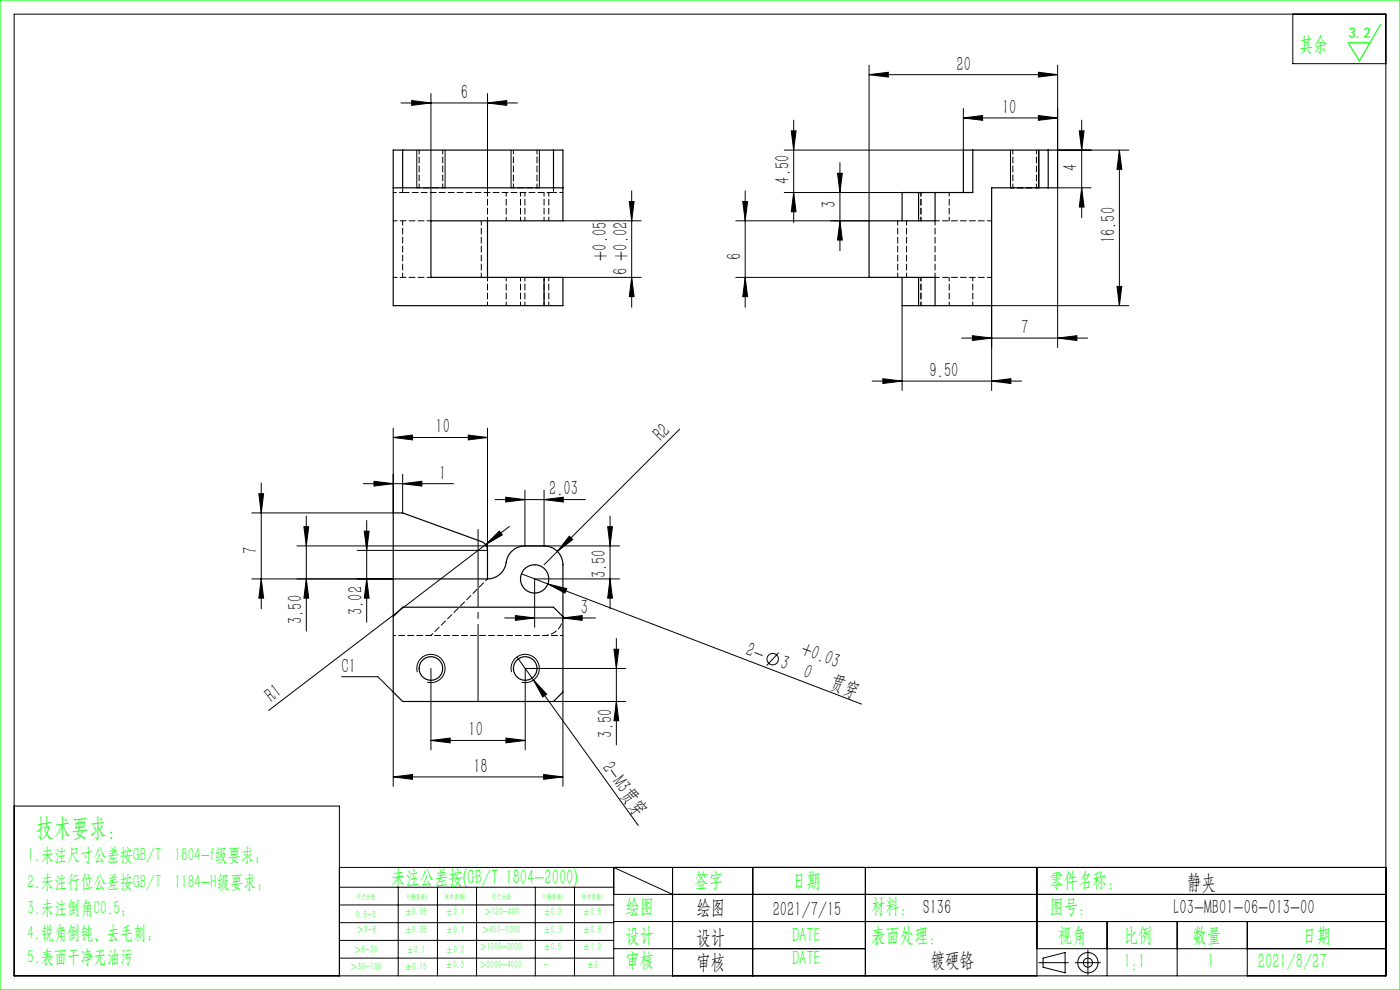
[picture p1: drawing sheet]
<svg xmlns="http://www.w3.org/2000/svg" width="297mm" height="210mm" viewBox="0 0 297 210" stroke-linecap="round" stroke-linejoin="round" font-family="sans-serif">
<g fill="none" stroke="#000" stroke-width=".21">
<path d="M3 3h291v204h-291zM91.4 19.8v27M103.4 19.8v21M184.4 15.8l4-.5v1zM184.4 13.8v33h-28.3M184.4 15.8h40M220.3 15.3l4.1 .5-4.1 .5zM224.4 13.8v18h15.1M274.3 3v10.5h19.7M85.1 21.8h24.7M87.3 21.3l4.1 .5-4.1 .5zM88.4 31.8v8"/>
<path d="M94.4 31.8v8M103.4 21.8l4.1-.5v1zM108.4 31.8v8M114.4 31.8v8M167.9 27.8h1l-.5 4zM168.4 25.5v21.7M177.7 36.8h1l-.5 4zM178.2 34.5v18.7M204.4 25l4-.5v1zM204.4 23v8.8h-38M204.4 25h20M214.4 31.8v8"/>
<path d="M220.3 24.5l4.1 .5-4.1 .5zM220.4 31.8v8M229 27.8h1l-.5 4zM229.5 25.5v20.7M229.5 39.8l.5 4.1h-1zM231.5 39.8h-7.1v33.9M237.5 31.8v33M237.5 31.8l.5 4.1h-1zM119.4 46.8h16.6M119.4 58.8h16.6M133.5 42.8h1l-.5 4zM134 40.5v24.7"/>
<path d="M134 58.8l.5 4.1h-1zM156.1 58.8h28.3M157.6 42.8h1l-.5 4zM158.1 58.8l.5 4.1h-1zM158.1 40.5v24.7M166.4 40.8h28.5M168.4 40.8l.5 4.1h-1zM178.2 46.8l.5 4.1h-1zM191.4 64.8v18M204 71.7h26.7M206.3 71.2l4.1 .5-4.1 .5zM224.4 71.7l4-.5v1z"/>
<path d="M237 60.8h1l-.5 4zM239.5 64.8h-29.1v18M83.4 92.8l4.1-.5v1zM83.4 90.8v18h-30M83.4 92.8h20M99.3 92.3l4.1 .5-4.1 .5zM103.4 90.8v26h-27.6M144.2 91l-28.8 28.8M185 80.8h31.7M187.3 80.3l4.1 .5-4.1 .5zM210.4 80.8l4-.5v1zM54.9 104.7h1l-.5 4.1z"/>
<path d="M55.4 102.5v26.7M64.5 111.7h1l-.5 4.1zM65 109.5v24.4M77.1 102.6h19.1M77.3 112.7h1l-.5 4.1zM77.8 110.4v21.6M79.3 102.1l4.1 .5-4.1 .5zM85.4 102.6l4.1-.5v1zM85.4 100.6v8.2M103 115.5l2.9-2.8 .7 .8zM103 115.5l-46 35.2M105 106h19.2"/>
<path d="M107.3 105.5l4.1 .5-4.1 .5zM108.1 111.7l-5.1 3.8M111.4 104v11.8M115.4 106l4.1-.5v1zM115.4 104v11.8M120.8 113.7l.7 .7-3.3 2.6zM128.9 111.7h1l-.5 4.1zM129.4 109.5v19.7M131.4 115.8h-68.4M53.4 122.8h30M55.4 122.8l.5 4.1h-1zM65 122.8l.5 4.1h-1z"/>
<path d="M77.8 122.8l.5 4.1h-1zM107.1 131.1h19.2M109.3 130.6l4.1 .5-4.1 .5zM109.7 139.4l25.7 35.7M110.6 121.7l5.6 2.2M116.2 123.9l4 1-.4 .9zM116.2 123.9l66.6 25.5M119.4 131.1l4.1-.5v1zM129.4 122.8l.5 4.1h-1zM130.2 137.7h1.1l-.5 4.1zM130.8 135.5v22.5M131.4 122.8h-18v10.3"/>
<path d="M165.2 138.4l-2.5 2.8M72.5 143.5h7.7l3.2 3.3v20M88.5 142.6a3 3 0 0 1 2.7-3.8 3 3 0 0 1 3.2 3.3 3 3 0 0 1-3.8 2.6M91.4 157.1l4.1-.5v1zM91.4 141.8v17.3M91.4 157.1h20M107.3 156.6l4.1 .5-4.1 .5zM108.5 142.6a3 3 0 0 1 2.7-3.8 3 3 0 0 1 3.2 3.3 3 3 0 0 1-3.8 2.6M113.2 144.2l2.8 3-.9 .6zM117.4 148.8h15.4M119.4 146.8v20M130.8 148.8l.5 4.1h-1.1z"/>
<path d="M132.8 141.8h-21.4v17.3M3 171h69v36M83.4 164.8l4.1-.5v1zM83.4 164.8h36M115.3 164.3l4.1 .5-4.1 .5zM72 184h222M72 188.2h58.2M72 192h58.2M72 195.7h58.2M72 199.5h58.2M84.5 188.2v18.8M92.8 188.2v18.8"/>
<path d="M101.1 188.2v18.8M113.6 188.2v18.8M121.9 188.2v18.8M130.2 189.7h163.8M130.2 195.5h163.8M142.7 189.7l-12.5-5.7v23M142.7 184v23M159.7 184v23M183.6 184v23M220 184v23M234.9 195.5v11.5M249.7 195.5v11.5"/>
<path d="M264.6 195.5v11.5M72 203.2h58.2M130.2 201.2h53.4M220 201.2h74M220.4 204.2h6.2M221.3 203.2l4.7-1.1v4.3l-4.7-1.2zM228.1 204.2h5.3M230.8 201.5v5.3"/>
<circle cx="163.9" cy="139.8" r="1.21"/>
<circle cx="230.8" cy="204.2" r="2.15"/>
<circle cx="230.8" cy="204.2" r=".96"/>
</g>
<path d="M101.4 112.3v36.5" fill="none" stroke="#000" stroke-width=".21" stroke-dasharray="30.5 1.3 1.3 1.3" stroke-dashoffset="14.1"/>
<path d="M0 0h297v210h-297zM292.9 5.2l-4.5 7.7-2.4-3.8h4.6" fill="none" stroke="#0f0" stroke-width=".25"/>
<g fill="none" stroke="#000" stroke-width=".21" stroke-dasharray="1.3 .6" stroke-dashoffset=".5">
<path d="M88.4 39.8h6M108.4 39.8h6M117.4 39.8v1M214.4 39.8h6M85.4 40.8v-1M103.4 58.8v6M103.4 40.8v6M107.4 58.8v6M107.4 40.8v6M110.4 40.8v6M110.4 58.8v6M111.4 46.8v-6"/>
<path d="M115.4 58.8v6M115.4 40.8v6M116.4 46.8v-6M195.4 46.8v-6M195.4 40.8v6M195.4 58.8v6M201.4 46.8v-6M206.4 58.8v6M111.4 64.8v-6M116.4 64.8v-6M195.4 64.8v-6M201.4 64.8v-6"/>
</g>
<g fill="#000">
<path d="M103 115.5l2.9-2.8 .7 .8zM120.8 113.7l.7 .7-3.3 2.6zM116.2 123.9l4 1-.4 .9zM113.2 144.2l2.8 3-.9 .6z"/>
<path d="M220.3 15.3l4.1 .5-4.1 .5zM184.4 15.8l4-.5v1z"/>
<path d="M87.3 21.3l4.1 .5-4.1 .5zM103.4 21.8l4.1-.5v1zM204.4 25l4-.5v1zM220.3 24.5l4.1 .5-4.1 .5zM206.3 71.2l4.1 .5-4.1 .5zM224.4 71.7l4-.5v1zM187.3 80.3l4.1 .5-4.1 .5zM210.4 80.8l4-.5v1zM107.3 105.5l4.1 .5-4.1 .5zM115.4 106l4.1-.5v1zM109.3 130.6l4.1 .5-4.1 .5zM119.4 131.1l4.1-.5v1z"/>
<path d="M133.5 42.8h1l-.5 4zM134 58.8l.5 4.1h-1zM237.5 31.8l.5 4.1h-1zM237 60.8h1l-.5 4zM229 27.8h1l-.5 4zM229.5 39.8l.5 4.1h-1zM54.9 104.7h1l-.5 4.1zM55.4 122.8l.5 4.1h-1zM77.3 112.7h1l-.5 4.1zM77.8 122.8l.5 4.1h-1zM130.2 137.7h1.1l-.5 4.1zM130.8 148.8l.5 4.1h-1.1z"/>
<path d="M158.1 58.8l.5 4.1h-1zM157.6 42.8h1l-.5 4z"/>
<path d="M168.4 40.8l.5 4.1h-1zM167.9 27.8h1l-.5 4zM178.2 46.8l.5 4.1h-1zM177.7 36.8h1l-.5 4zM129.4 122.8l.5 4.1h-1zM128.9 111.7h1l-.5 4.1z"/>
<path d="M99.3 92.3l4.1 .5-4.1 .5zM83.4 92.8l4.1-.5v1zM85.4 102.6l4.1-.5v1zM79.3 102.1l4.1 .5-4.1 .5z"/>
<path d="M65 122.8l.5 4.1h-1zM64.5 111.7h1l-.5 4.1z"/>
<path d="M91.4 157.1l4.1-.5v1zM107.3 156.6l4.1 .5-4.1 .5z"/>
<path d="M83.4 164.8l4.1-.5v1zM115.3 164.3l4.1 .5-4.1 .5z"/>
</g>
<g fill="none" stroke="#000" stroke-width=".25">
<path d="M83.4 39.8h36M85.4 31.8v8M117.4 31.8v8M206.4 31.8v9h-8M222.4 31.8v8M103.4 46.8v12M115.4 58.8h4v6h-4M115.4 58.8h-24v-12h28v-15h-36v33h32M115.4 58.8v6M191.4 58.8v6h3.5M194.9 40.8h3.5M194.9 40.8h-3.5v6"/>
<path d="M194.9 40.8v6M194.9 58.8v6M198.4 40.8v6h-14v12h14v6M204.4 40.8v-9h20v8h-14v25h-12M194.9 64.8h3.5M83.4 108.8h2l16.7 6.1a2 2 0 0 1 1.3 1.9v6a4.1 4.1 0 0 0 4.1-4 4 4 0 0 1 3.9-3h4a4 4 0 0 1 4 4v27l-2 2h-32l-2-2zM83.4 130.8l2-2h32l2 2M83.4 122.8h20"/>
<circle cx="113.4" cy="122.8" r="3"/>
<circle cx="91.4" cy="141.8" r="2.5"/>
<circle cx="111.4" cy="141.8" r="2.5"/>
</g>
<path d="M83.4 40.8h2M117.4 40.8h2" fill="none" stroke="#000" stroke-width=".21" stroke-dasharray="1.3 .6" stroke-dashoffset=".6"/>
<path d="M85.4 40.8h32" fill="none" stroke="#000" stroke-width=".21" stroke-dasharray="1.3 .6" stroke-dashoffset="-.1"/>
<path d="M88.9 31.8v8M93.9 39.8v-8M108.9 31.8v8M113.9 39.8v-8M214.9 31.8v8M219.9 39.8v-8M91.4 58.8h-8M91.4 46.8h-8M115.4 134.8a4 4 0 0 0 4-4" fill="none" stroke="#000" stroke-width=".21" stroke-dasharray="1.3 .6" stroke-dashoffset=".4"/>
<path d="M85.4 46.8v12M102.1 46.8v12M190.4 46.8v12M192.3 58.8v-12M198.4 58.8h12M198.4 46.8v12M210.4 46.8h-12" fill="none" stroke="#000" stroke-width=".21" stroke-dasharray="1.3 .6" stroke-dashoffset=".3"/>
<path d="M91.4 134.8l12-12M119.4 134.8h-36" fill="none" stroke="#000" stroke-width=".21" stroke-dasharray="1.3 .6" stroke-dashoffset=".7"/>
<text font-size="5.4" fill="#0f0" x="7.7" y="177.2">技术要求：</text>
<g font-size="4.4" fill="#0f0">
<text x="275.6" y="10.8">其余</text>
<text x="83" y="187.5">未注公差按(GB/T 1804-2000)</text>
<text x="147.3" y="188">签字</text>
<text x="168" y="188">日期</text>
<text x="222.6" y="188">零件名称：</text>
<text x="132.7" y="193.6">绘图</text>
<text x="184.8" y="193.6">材料： S136</text>
<text x="222.6" y="193.6">图号：</text>
<text x="132.7" y="199.8">设计</text>
<text x="168" y="199.8">DATE</text>
<text x="184.8" y="199.8">表面处理：</text>
<text x="224.4" y="199.8">视角</text>
<text x="238.4" y="199.8">比例</text>
<text x="253" y="199.8">数量</text>
<text x="276.3" y="199.8">日期</text>
<text x="132.7" y="205.1">审核</text>
<text x="168" y="204.6">DATE</text>
<text x="238.4" y="205.3">1:1</text>
<text x="256.2" y="205.3">1</text>
<text x="266.9" y="205.3">2021/8/27</text>
</g>
<g font-size="4.4">
<text x="202.9" y="15">20</text>
<text x="97.8" y="21">6</text>
<text x="212.6" y="24.1">10</text>
<text x="167.5" y="38.9" transform="rotate(-90 167.5 38.9)">4.50</text>
<text x="228.6" y="36.3" transform="rotate(-90 228.6 36.3)">4</text>
<text x="177.3" y="44.2" transform="rotate(-90 177.3 44.2)">3</text>
<text x="236.6" y="51.6" transform="rotate(-90 236.6 51.6)">16.50</text>
<text x="128.8" y="55.3" transform="rotate(-90 128.8 55.3)">+0.05</text>
<text x="133.1" y="58.4" transform="rotate(-90 133.1 58.4)">6 +0.02</text>
<text x="157.2" y="55.2" transform="rotate(-90 157.2 55.2)">6</text>
<text x="216.6" y="70.8">7</text>
<text x="197.2" y="80">9.50</text>
<text x="92.4" y="91.9">10</text>
<text x="140.3" y="93.7" transform="rotate(-45 140.3 93.7)">R2</text>
<text x="93.2" y="101.7">1</text>
<text x="116.5" y="105.1">2.03</text>
<text x="54.5" y="117.6" transform="rotate(-90 54.5 117.6)">7</text>
<text x="128.5" y="122.7" transform="rotate(-90 128.5 122.7)">3.50</text>
<text x="76.9" y="130.5" transform="rotate(-90 76.9 130.5)">3.02</text>
<text x="123.2" y="130.2">3</text>
<text x="64.1" y="132.4" transform="rotate(-90 64.1 132.4)">3.50</text>
<text x="72.5" y="142.7">C1</text>
<text x="158" y="139" transform="rotate(21 158 139)">2-</text>
<text x="165.3" y="141.8" transform="rotate(21 165.3 141.8)">3</text>
<text x="169.7" y="138.8" transform="rotate(21 169.7 138.8)">+0.03</text>
<text x="170.2" y="143.6" transform="rotate(21 170.2 143.6)">0</text>
<text x="57.7" y="149.1" transform="rotate(-37 57.7 149.1)">R1</text>
<text x="175.9" y="145.8" transform="rotate(21 175.9 145.8)">贯穿</text>
<text x="99.4" y="156.2">10</text>
<text x="129.9" y="156.5" transform="rotate(-90 129.9 156.5)">3.50</text>
<text x="100.4" y="163.9">18</text>
<text x="127.6" y="162.8" transform="rotate(54 127.6 162.8)">2-M3贯穿</text>
<text x="251.8" y="188.6">静夹</text>
<text x="147.8" y="194">绘图</text>
<text x="163.9" y="194.3">2021/7/15</text>
<text x="249" y="194">L03-MB01-06-013-00</text>
<text x="147.8" y="200.2">设计</text>
<text x="147.8" y="205.5">审核</text>
<text x="197.5" y="205">镀硬铬</text>
</g>
<g font-size="4" fill="#0f0">
<text x="5.9" y="182.6">1.未注尺寸公差按GB/T 1804-f级要求；</text>
<text x="5.9" y="188.4">2.未注行位公差按GB/T 1184-H级要求；</text>
<text x="5.9" y="193.9">3.未注倒角C0.5；</text>
<text x="5.9" y="199.2">4.锐角倒钝、去毛刺；</text>
<text x="5.9" y="204.2">5.表面干净无油污</text>
</g>
<text font-size="3.2" fill="#0f0" x="286.1" y="8">3.2</text>
<g font-size="2.3" fill="#0f0">
<text x="75.5" y="194.7">0.5-3</text>
<text x="75.6" y="198">＞3-6</text>
<text x="85.9" y="194.2">±0.05</text>
<text x="85.9" y="198">±0.05</text>
<text x="94.6" y="194.2">±0.1</text>
<text x="94.6" y="198">±0.1</text>
<text x="102.2" y="198">＞400-1000</text>
<text x="102.7" y="194.2">＞120-400</text>
<text x="115.3" y="194.2">±0.2</text>
<text x="115.3" y="198">±0.3</text>
<text x="123.7" y="194.2">±0.5</text>
<text x="123.7" y="198">±0.8</text>
<text x="75.1" y="202.2">＞6-30</text>
<text x="86.3" y="202.2">±0.1</text>
<text x="94.6" y="202.2">±0.2</text>
<text x="101.7" y="201.6">＞1000-2000</text>
<text x="115.3" y="201.6">±0.5</text>
<text x="123.7" y="201.6">±1.2</text>
<text x="74.3" y="205.8">＞30-120</text>
<text x="85.9" y="205.8">±0.15</text>
<text x="94.5" y="205.4">±0.3</text>
<text x="101.7" y="205.4">＞2000-4000</text>
<text x="115.3" y="205.4">-</text>
<text x="124.5" y="205.4">±2</text>
</g>
<g font-size="1.5" fill="#0f0">
<text x="75.5" y="190.6">尺寸分段</text>
<text x="86.4" y="190.6">F(精密级)</text>
<text x="94.4" y="190.6">M(中密级)</text>
<text x="104.3" y="190.6">尺寸分段</text>
<text x="115.2" y="190.6">F(精密级)</text>
<text x="123.5" y="190.6">M(中密级)</text>
</g>
</svg>
